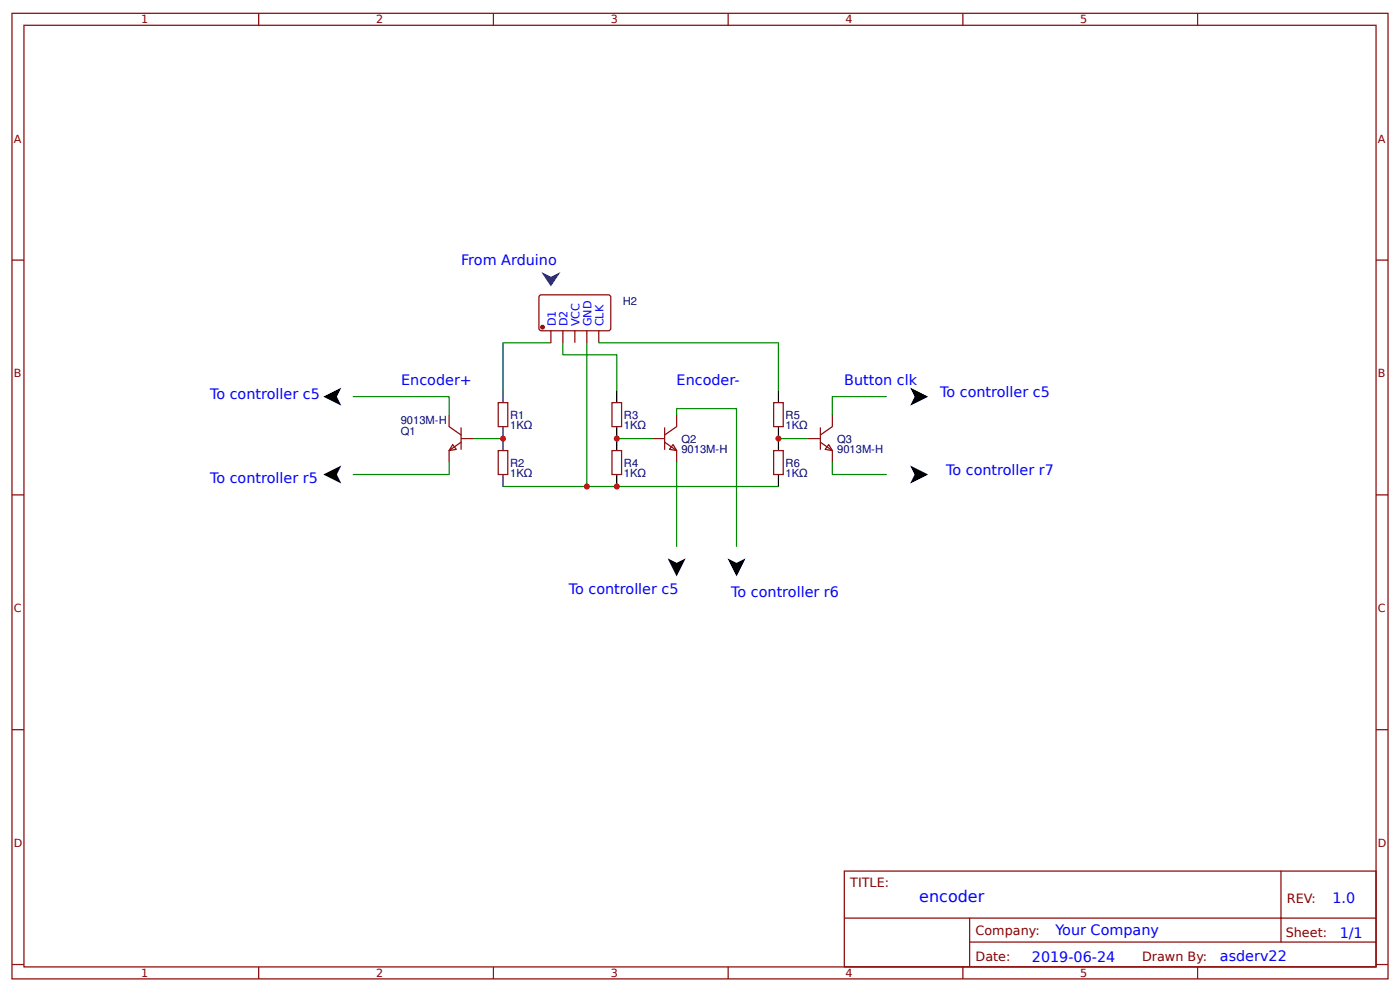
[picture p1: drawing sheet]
<svg xmlns="http://www.w3.org/2000/svg" width="309mm" height="219mm" viewBox="0 0 309 219" stroke-linecap="round" stroke-linejoin="round" font-family="sans-serif">
<g fill="none" stroke="#800" stroke-width=".26">
<path d="M2.6 2.9h304.1v213.3h-304.1zM5.3 5.6h298.7v207.9h-298.7zM57.1 2.9v2.7M109 2.9v2.7M160.9 2.9v2.7M212.7 2.9v2.7M264.6 2.9v2.7M2.6 57.4h2.7M304 57.4h2.7M2.6 109.3h2.7M304 109.3h2.7M2.6 161.2h2.7"/>
<path d="M304 161.2h2.7M186.5 192.4h117.5v21.1h-117.5zM283 192.4v15.7M2.6 213h2.7M57.1 213.5v2.7M109 213.5v2.7M160.9 213.5v2.7M186.6 202.8h117.3M212.7 213.5v2.7M214.2 208.1h89.7M214.2 202.8v10.5M264.6 213.5v2.7"/>
<path d="M304 213h2.7"/>
</g>
<path d="M121.7 75.7h-10.6v10.6M124.4 75.7v2.6h11.9v8M129.6 75.7v31.7h-18.5M104.5 96.9h6.6M136.3 96.9h7.9M129.6 107.4h42.4" fill="none" stroke="#080" stroke-width=".26"/>
<path d="M119.6 60.1l2.1 1 2.1-1-2.1 3.2z" fill="#333"/>
<g fill="none" stroke="#800" stroke-width=".26">
<path d="M119.3 65.2h15.4l.2 .4v7.2l-.5 .3-15.1-.1-.2-.5v-6.9zM121.7 73.1v2.6M124.4 73.1v2.6M127 73.1v2.6M129.6 73.1v2.6M132.3 73.1v2.6M99.2 91.6v2.6l2.7 1.9M100 98.2l.8 1-1.6 .3zM101.9 97.7l-2.7 1.8v2.7M101.9 96.9h2.6M101.9 94.5v4.7M110.1 88.9h2.1v5.3h-2.1z"/>
<path d="M110.1 99.5h2.1v5.3h-2.1zM135.2 88.9h2.1v5.3h-2.1zM135.2 99.5h2.1v5.3h-2.1zM144.2 96.9h2.6M146.8 97.7l2.7 1.8v2.7M146.8 94.5v4.7M148.7 98.2l.8 1.3-1.6-.3zM149.5 91.6v2.6l-2.7 1.9M170.9 88.9h2.1v5.3h-2.1zM170.9 99.5h2.1v5.3h-2.1zM178.6 96.9h2.6M181.2 97.7l2.7 1.8v2.7"/>
<path d="M181.2 94.5v4.7M183.1 98.2l.8 1.3-1.6-.3zM183.9 91.6v2.6l-2.7 1.9"/>
</g>
<circle cx="119.9" cy="72.3" r=".4" fill="#800" stroke="#800" stroke-width=".26"/>
<path d="M132.3 75.7h39.7v10.6M78.1 87.6h21.1v4M149.5 91.6v-1.4h13.2v30.5M172 96.9h6.6M195.8 87.6h-11.9v4M99.2 102.2v2.6h-21.1M149.5 102.2v18.5M183.9 102.2v2.6h11.9" fill="none" stroke="#080" stroke-width=".26"/>
<path d="M111.1 86.3v2.6M111.1 94.2v5.3M136.3 86.3v2.6M136.3 94.2v5.3M172 86.3v2.6M172 94.2v5.3M111.1 104.8v2.6M136.3 104.8v2.6M172 104.8v2.6" fill="none" stroke="#000" stroke-width=".26"/>
<path d="M71.4 87.6l4-2-1 2 1 2zM201.1 85.6l4 2-4 2 1-2zM71.4 104.8l4-2-1 2 1 2zM201.1 102.8l4 2-4 2 1-2zM147.5 123.3l2 1 2-1-2 4zM160.7 123.3l2 1 2-1-2 4z" fill="#000"/>
<g fill="#c00">
<circle cx="172" cy="96.9" r=".66"/>
<circle cx="136.3" cy="96.9" r=".66"/>
<circle cx="136.3" cy="107.4" r=".66"/>
<circle cx="111.1" cy="96.9" r=".66"/>
<circle cx="129.6" cy="107.4" r=".66"/>
</g>
<text font-size="3.5" fill="#00f" x="203.1" y="199.2">encoder</text>
<g font-size="3.2" fill="#00f">
<text x="101.9" y="58.5">From Arduino</text>
<text x="46.4" y="88.1">To controller c5</text>
<text x="88.6" y="85">Encoder+</text>
<text x="149.5" y="85">Encoder-</text>
<text x="186.5" y="85">Button clk</text>
<text x="207.7" y="87.6">To controller c5</text>
<text x="46.4" y="106.7">To controller r5</text>
<text x="209" y="104.8">To controller r7</text>
<text x="125.7" y="131.3">To controller c5</text>
<text x="161.5" y="131.8">To controller r6</text>
<text x="294.4" y="199.3">1.0</text>
<text x="233.2" y="206.5">Your Company</text>
<text x="296" y="207.1">1/1</text>
<text x="228" y="212.4">2019-06-24</text>
<text x="269.5" y="212.3">asderv22</text>
</g>
<g font-size="2.8" fill="#800">
<text x="187.9" y="195.8">TITLE:</text>
<text x="284.3" y="199.3">REV:</text>
<text x="215.5" y="206.5">Company:</text>
<text x="284.1" y="206.9">Sheet:</text>
<text x="215.5" y="212.2">Date:</text>
<text x="252.3" y="212.3">Drawn By:</text>
</g>
<g font-size="2.5" fill="#800">
<text x="31.2" y="5.2">1</text>
<text x="83.1" y="5.2">2</text>
<text x="134.9" y="5.2">3</text>
<text x="186.8" y="5.2">4</text>
<text x="238.7" y="5.2">5</text>
<text x="3" y="31.5">A</text>
<text x="304.4" y="31.5">A</text>
<text x="3" y="83.4">B</text>
<text x="304.4" y="83.4">B</text>
<text x="3" y="135.2">C</text>
<text x="304.4" y="135.2">C</text>
<text x="3" y="187.1">D</text>
<text x="304.4" y="187.1">D</text>
<text x="31.2" y="215.8">1</text>
<text x="83.1" y="215.8">2</text>
<text x="134.9" y="215.8">3</text>
<text x="186.8" y="215.8">4</text>
<text x="238.7" y="215.8">5</text>
</g>
<g font-size="2.5" fill="#000080">
<text x="137.6" y="67.3">H2</text>
<text x="88.5" y="93.6">9013M-H</text>
<text x="112.7" y="94.8">1KΩ</text>
<text x="112.7" y="92.5">R1</text>
<text x="137.8" y="94.8">1KΩ</text>
<text x="137.8" y="92.5">R3</text>
<text x="173.6" y="94.8">1KΩ</text>
<text x="173.6" y="92.5">R5</text>
<text x="88.5" y="96">Q1</text>
<text x="150.5" y="100.1">9013M-H</text>
<text x="150.5" y="97.8">Q2</text>
<text x="184.9" y="100.1">9013M-H</text>
<text x="184.9" y="97.8">Q3</text>
<text x="112.7" y="105.4">1KΩ</text>
<text x="112.7" y="103.1">R2</text>
<text x="137.8" y="105.4">1KΩ</text>
<text x="137.8" y="103.1">R4</text>
<text x="173.6" y="105.4">1KΩ</text>
<text x="173.6" y="103.1">R6</text>
</g>
<g font-size="2.5" fill="#00f">
<text x="122.8" y="72.1" transform="rotate(-90 122.8 72.1)">D1</text>
<text x="125.4" y="72.1" transform="rotate(-90 125.4 72.1)">D2</text>
<text x="128.1" y="72.1" transform="rotate(-90 128.1 72.1)">VCC</text>
<text x="130.7" y="72.1" transform="rotate(-90 130.7 72.1)">GND</text>
<text x="133.3" y="72.1" transform="rotate(-90 133.3 72.1)">CLK</text>
</g>
</svg>
